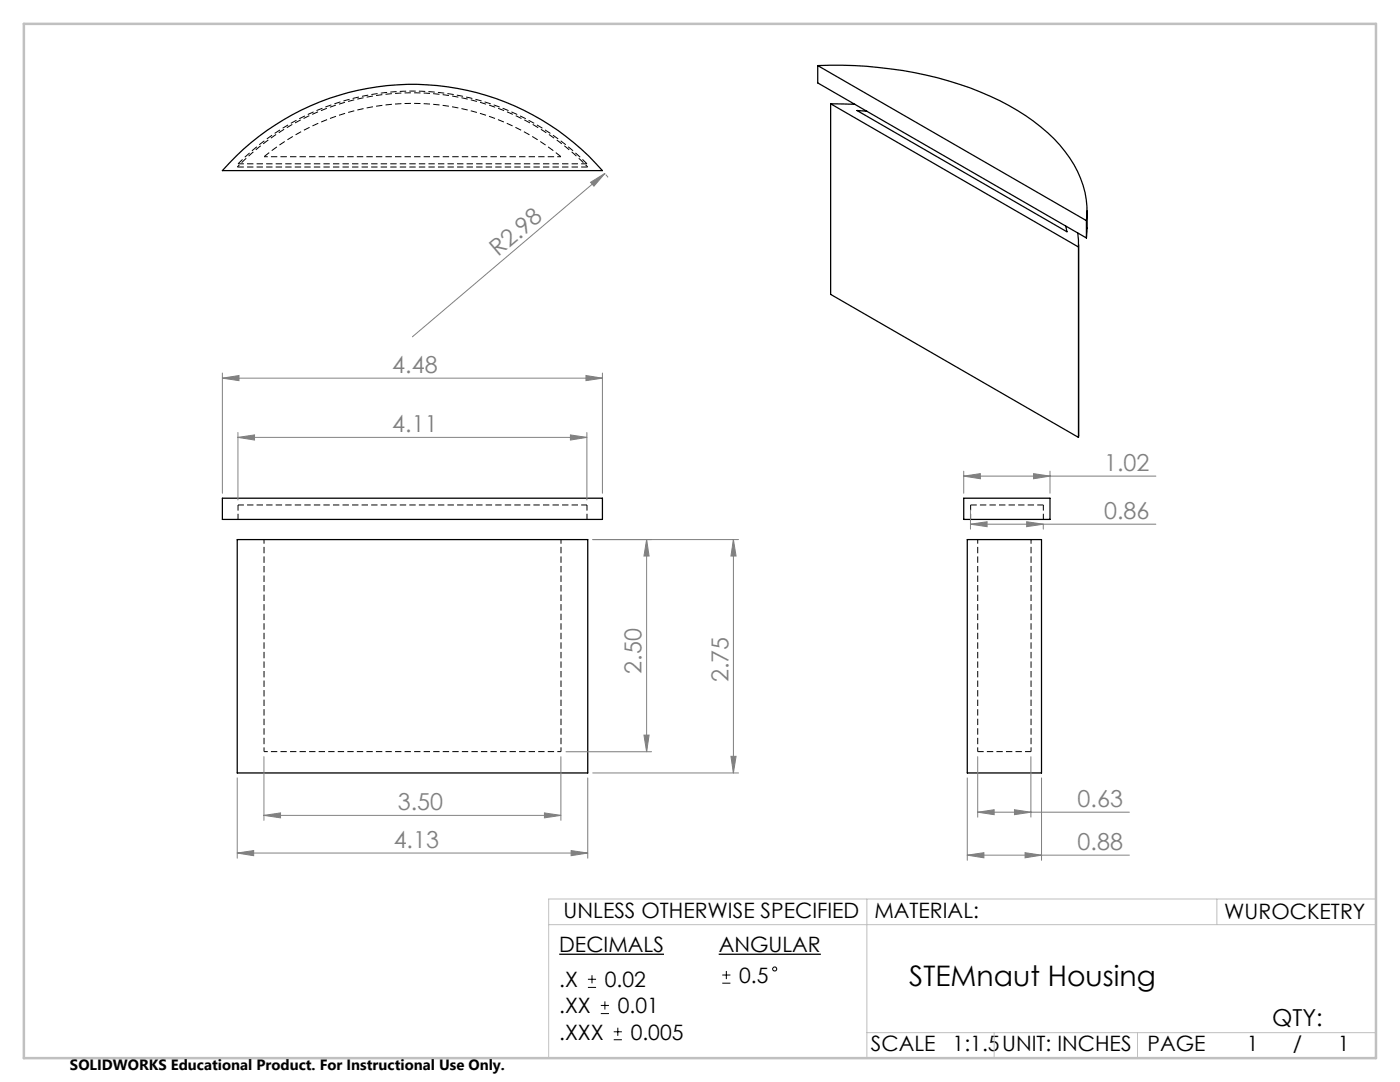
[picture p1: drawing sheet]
<svg xmlns="http://www.w3.org/2000/svg" width="279mm" height="216mm" viewBox="0 0 279 216" stroke-linecap="round" stroke-linejoin="round" font-family="sans-serif">
<path d="M47.5 32.7h69.6M47.5 103.6v-2.8M47.5 100.8h69.6M117.1 103.6v-2.8M193.7 103.6v-2.8M208.2 103.6v-2.8M195.1 150h10.7" fill="none" stroke="#000" stroke-width=".2" stroke-dasharray="1.3 .6" stroke-dashoffset=".1" stroke-linecap="butt"/>
<path d="M52.7 107.6v42.4M112 107.6v42.4M195.1 107.6v42.4M205.8 150v-42.4" fill="none" stroke="#000" stroke-width=".2" stroke-dasharray="1.3 .6" stroke-dashoffset=".4" stroke-linecap="butt"/>
<path d="M52.7 31.3h59.3M52.7 150h59.3" fill="none" stroke="#000" stroke-width=".2" stroke-dasharray="1.3 .6" stroke-dashoffset=".5" stroke-linecap="butt"/>
<g fill="none" stroke="#000" stroke-width=".25">
<path d="M163.2 13.1a76.4 76.4 0 0 1 36.3 7 36.3 36.3 0 0 1 14 11.4 18.4 18.4 0 0 1 3.3 12.5M163.2 13.1l53.6 30.9M163.2 13.1v3.4l53.6 31M47.1 31.2a50.3 50.3 0 0 1 73.1 2.8h-75.8zM165.8 20.7l4.8 .1M165.8 20.7l49.4 28.6M165.8 20.7v38l49.4 28.6M173 22.2l-2-.2 41.9 24.2-.2-1.1M215.1 46.5l.1 2.8M215.2 49.3v38M215.3 48.8l-.1 38.5M216.8 44v3.5"/>
<path d="M217 42.1l-.2 5.4M44.4 99.4h75.8v4.2h-75.8zM192.3 99.4h17.2v4.2h-17.2zM47.3 107.7h70v46.5h-70zM193 107.7h14.9v46.5h-14.9z"/>
</g>
<path d="M47.4 33.3h69.9M47.5 32.7a49 49 0 0 1 69.6 0M208.2 100.8h-14.5" fill="none" stroke="#000" stroke-width=".2" stroke-dasharray="1.3 .6" stroke-linecap="butt"/>
<path d="M112 31.3a46.6 46.6 0 0 0-59.3 0" fill="none" stroke="#000" stroke-width=".2" stroke-dasharray="1.3 .6" stroke-dashoffset="-.1" stroke-linecap="butt"/>
<path d="M117.3 33.3a48.7 48.7 0 0 0-69.9 0" fill="none" stroke="#000" stroke-width=".2" stroke-dasharray="1.3 .6" stroke-dashoffset=".7" stroke-linecap="butt"/>
<g fill="none" stroke="#000" stroke-width=".2">
<path d="M117.3 197h1.7M117.3 195.4h1.7M118.1 194.6v1.6M120.7 199.8v1.6M144.1 196.2h1.7M144.1 194.6h1.7M145 193.7v1.7M119.9 202.2h1.6M119.9 200.6h1.6M122.5 207.5h1.6M122.5 205.9h1.6M123.3 205.1v1.6"/>
<circle cx="154.6" cy="193.4" r=".41"/>
</g>
<path d="M111.6 190.4h20.9M143.4 190.4h20.4" fill="none" stroke="#000" stroke-width=".26"/>
<g fill="none" stroke="#808080" stroke-width=".2">
<path d="M117.9 36.4l2.8-1.8-2.2 2.5zM120.7 34.6l-38.4 32.6M120.9 34.8l.5 .6M44.4 75.5l3.3-.6v1.1zM44.4 74.4v24M44.4 75.5h75.8M116.9 74.9l3.3 .6-3.3 .5zM120.2 74.4v24M47.5 87.3l3.3-.5v1zM47.5 86.3v13.5M47.5 87.3h69.6M113.8 86.8l3.3 .5-3.3 .5z"/>
<path d="M117.1 86.3v13.5M192.3 95l3.4-.5v1zM192.3 94v4.4M192.3 95h38.4M206.3 94.5l3.3 .5-3.3 .5zM209.6 94v4.4M118.3 107.7h29.1M129 107.7l.5 3.2h-1zM129 107.7v42.3M146.4 107.7v46.5M146.4 107.7l.5 3.2h-1zM193.7 104.6l3.3-.5v1z"/>
<path d="M193.7 101.8v3.8M193.7 104.6h37M204.9 104.1l3.3 .5-3.3 .5zM208.2 104.7v.9M47.3 155.2v16M52.7 151v12.7M111.9 151v12.7M113 150h17M117.3 155.2v16M118.3 154.2h29.1M128.5 146.7h1l-.5 3.3zM145.9 150.9h1l-.5 3.3z"/>
<path d="M193 155.2v16.5M195.1 151v12.1M205.7 151v12.1M207.9 155.2v16.5M47.3 170.2l3.3-.5v1zM47.3 170.2h70M52.7 162.7l3.3-.5v1zM52.7 162.7h59.2M108.7 162.2l3.2 .5-3.2 .5zM114 169.7l3.3 .5-3.3 .5zM193 170.6l3.4-.5v1.1zM193 170.6h32.4"/>
<path d="M195.1 162.1l3.3-.5v1zM195.1 162.1h30.3M202.5 161.6l3.2 .5-3.2 .5zM204.6 170.1l3.3 .5-3.3 .6z"/>
</g>
<path d="M173 179.4v31.7M242.9 179.4v5.1M274.6 179.4h-165.1v31.7M109.5 184.5h165.1M173 206.1h101.6M198.4 206.1v5M227 206.1v5" fill="none" stroke="#c0c0c0" stroke-width=".2"/>
<path d="M4.8 4.8h269.8v206.3h-269.8z" fill="none" stroke="#c0c0c0" stroke-width=".5"/>
<g fill="#808080">
<path d="M117.9 36.4l2.8-1.8-2.2 2.5z"/>
<path d="M47.3 170.2l3.3-.5v1zM114 169.7l3.3 .5-3.3 .5z"/>
<path d="M52.7 162.7l3.3-.5v1zM108.7 162.2l3.2 .5-3.2 .5zM44.4 75.5l3.3-.6v1.1zM116.9 74.9l3.3 .6-3.3 .5zM47.5 87.3l3.3-.5v1zM113.8 86.8l3.3 .5-3.3 .5z"/>
<path d="M192.3 95l3.4-.5v1zM206.3 94.5l3.3 .5-3.3 .5z"/>
<path d="M193 170.6l3.4-.5v1.1zM204.6 170.1l3.3 .5-3.3 .6z"/>
<path d="M193.7 104.6l3.3-.5v1zM204.9 104.1l3.3 .5-3.3 .5z"/>
<path d="M202.5 161.6l3.2 .5-3.2 .5zM195.1 162.1l3.3-.5v1z"/>
<path d="M128.5 146.7h1l-.5 3.3zM129 107.7l.5 3.2h-1z"/>
<path d="M146.4 107.7l.5 3.2h-1zM145.9 150.9h1l-.5 3.3z"/>
</g>
<text font-size="5.6" x="181.5" y="196.7">STEMnaut Housing</text>
<g font-size="4.7" fill="#808080">
<text x="99.5" y="51.3" transform="rotate(-40 99.5 51.3)">R2.98</text>
<text x="78.3" y="74.4">4.48</text>
<text x="78.3" y="86.3">4.11</text>
<text x="220.3" y="94">1.02</text>
<text x="220.3" y="103.6">0.86</text>
<text x="128" y="134.5" transform="rotate(-90 128 134.5)">2.50</text>
<text x="145.4" y="136.1" transform="rotate(-90 145.4 136.1)">2.75</text>
<text x="79.4" y="161.7">3.50</text>
<text x="215.1" y="161">0.63</text>
<text x="78.6" y="169.2">4.13</text>
<text x="215.1" y="169.6">0.88</text>
</g>
<text font-size="4.7" x="253.9" y="204.7">QTY:</text>
<g font-size="4.2">
<text x="112.5" y="183.3">UNLESS OTHERWISE SPECIFIED</text>
<text x="174.5" y="183.1">MATERIAL:</text>
<text x="244.3" y="183.3">WUROCKETRY</text>
<text x="111.6" y="190">DECIMALS</text>
<text x="143.4" y="190">ANGULAR</text>
<text x="111.6" y="197">.X</text>
<text x="120.7" y="197">0.02</text>
<text x="147.5" y="196.1">0.5</text>
<text x="111.6" y="202.2">.XX</text>
<text x="123.3" y="202.2">0.01</text>
<text x="111.6" y="207.5">.XXX</text>
<text x="125.9" y="207.5">0.005</text>
<text x="173.8" y="209.8">SCALE</text>
<text x="190.1" y="209.8">1:1.5</text>
<text x="200" y="209.8">UNIT: INCHES</text>
<text x="229" y="209.8">PAGE</text>
<text x="248.8" y="209.8">1</text>
<text x="258" y="209.8">/</text>
<text x="267" y="209.8">1</text>
</g>
<text font-size="3" x="14" y="213.5">SOLIDWORKS Educational Product. For Instructional Use Only.</text>
</svg>
